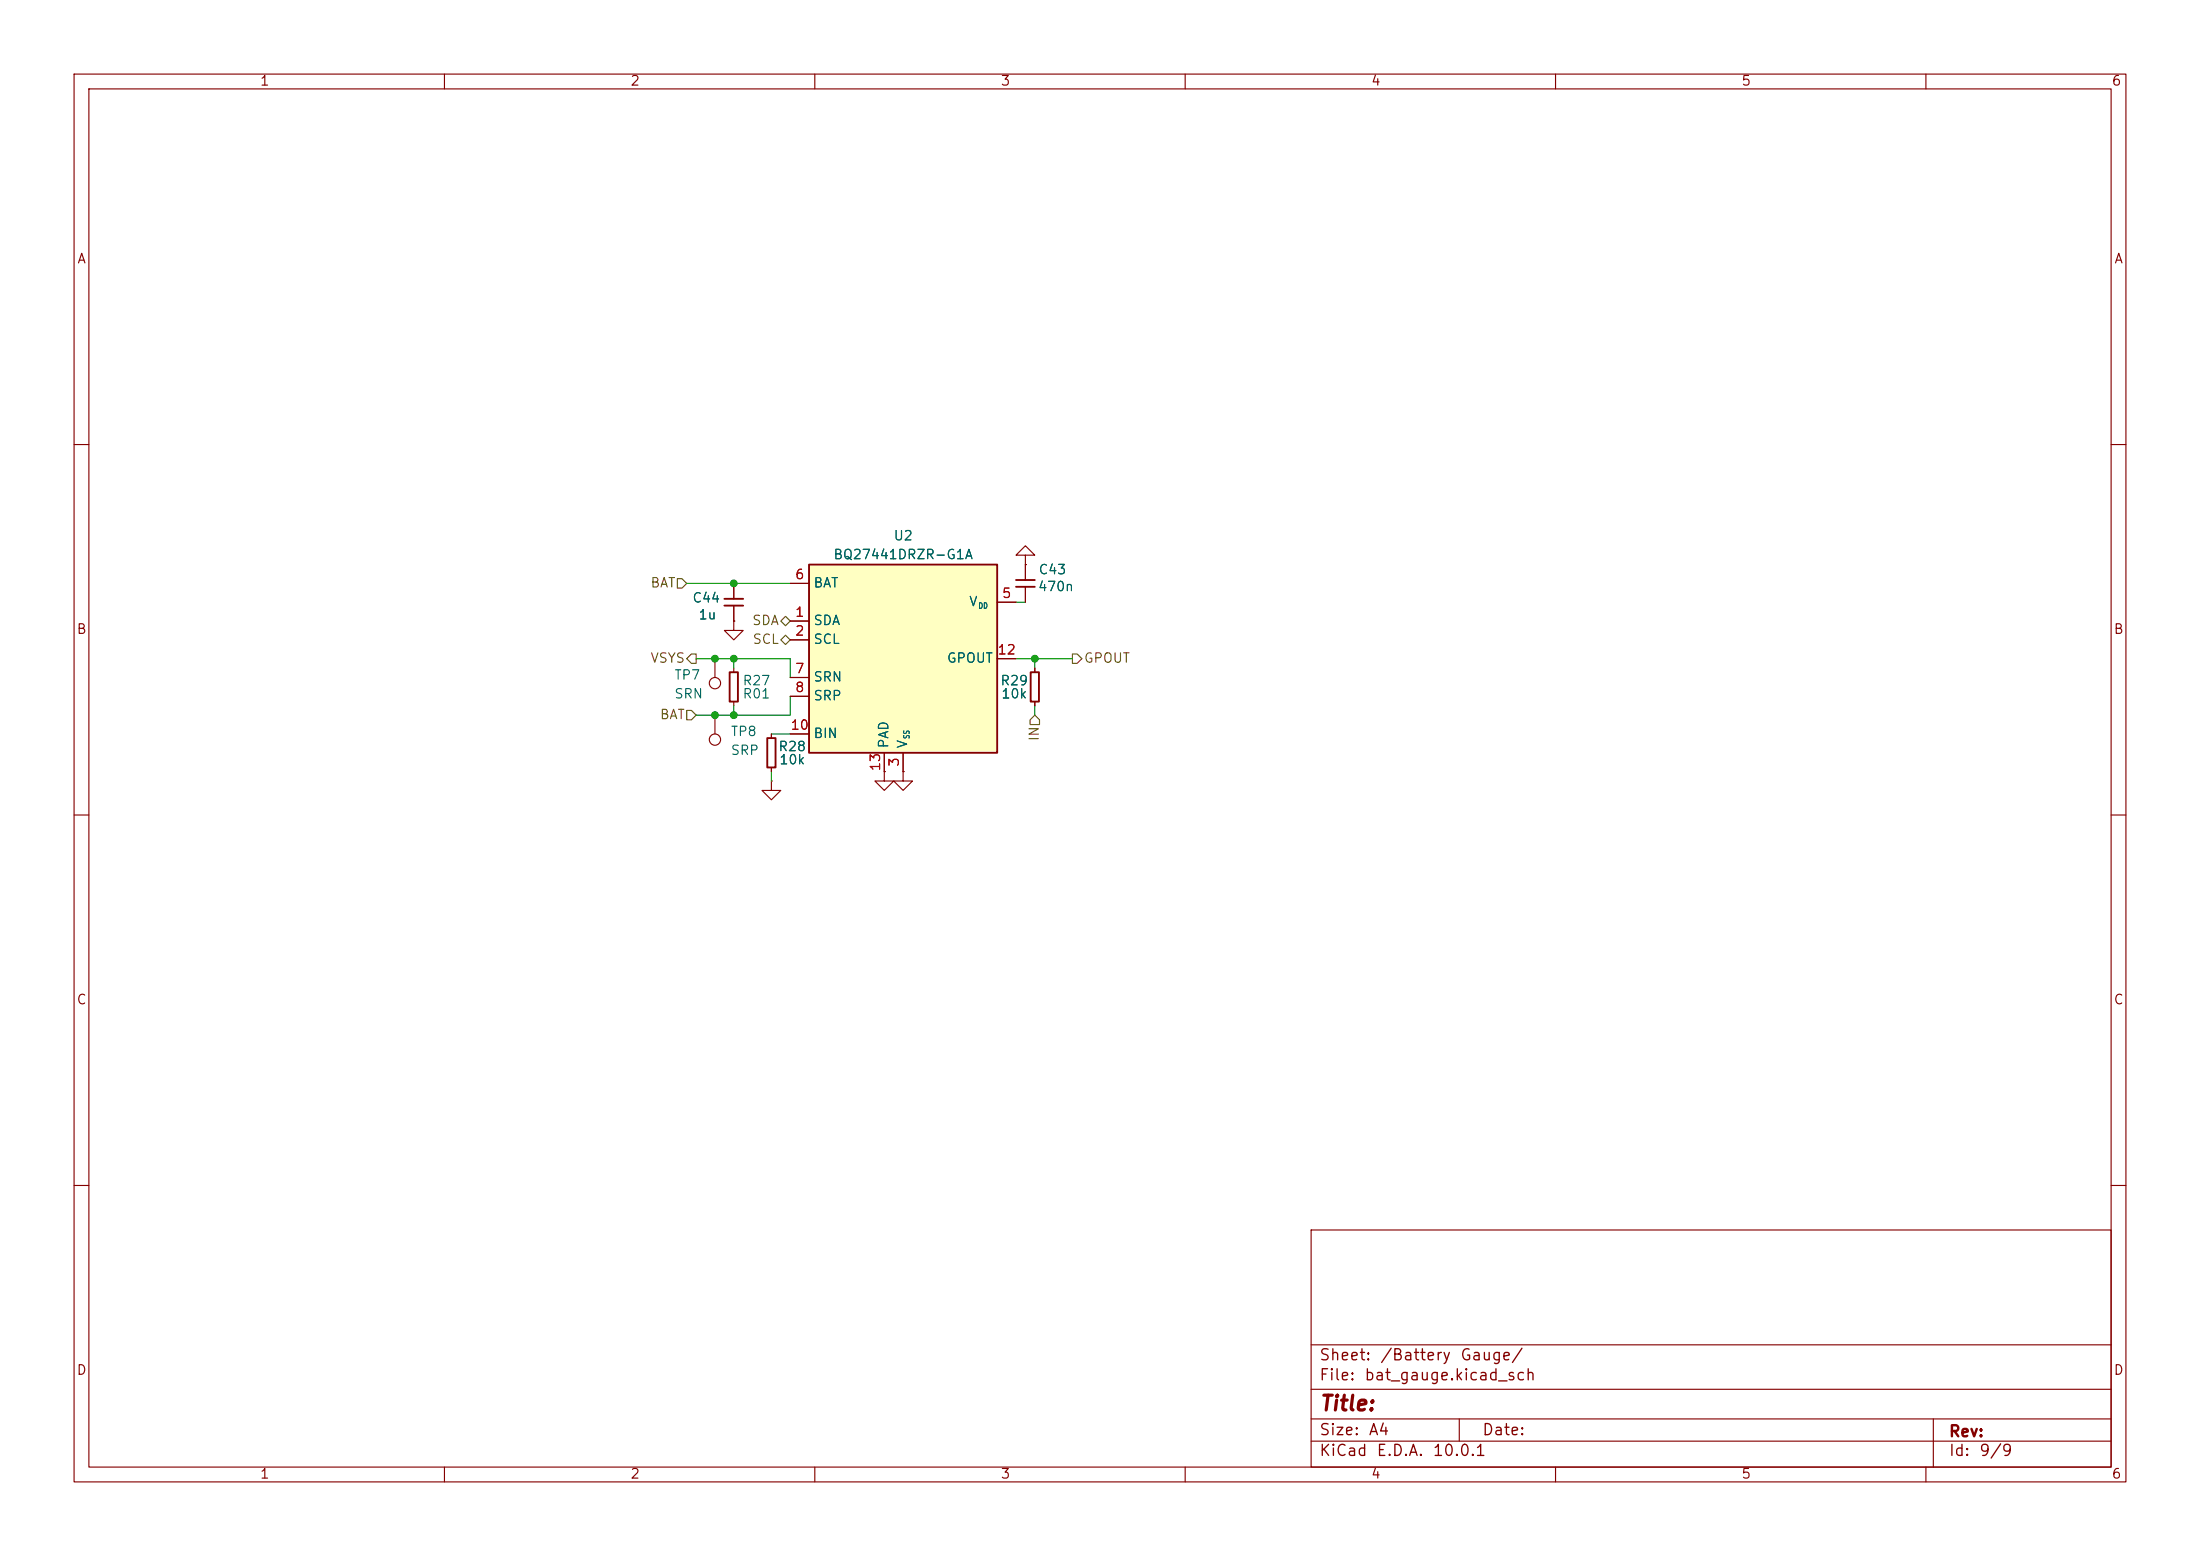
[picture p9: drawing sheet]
(kicad_sch
 (version 20260306)
 (generator "eeschema")
 (generator_version "10.0")
 (paper "A4")
 (lib_symbols
  (symbol "Battery_Management:BQ27441DRZR-G1A" (exclude_from_sim no) (in_bom yes) (on_board yes)
   (in_pos_files yes)
   (duplicate_pin_numbers_are_jumpers no)
   (property "Reference" "U" (at -5.08 15.875 0) (show_name no) (do_not_autoplace no) (effects (font (size 1.27 1.27)) (justify right)))
   (property "Value" "BQ27441DRZR-G1A" (at -5.08 13.97 0) (show_name no) (do_not_autoplace no) (effects (font (size 1.27 1.27)) (justify right)))
   (property "Footprint" "Package_SON:Texas_S-PDSO-N12" (at 6.35 -13.97 0) (show_name no) (do_not_autoplace no) (hide yes) (effects (font (size 1.27 1.27)) (justify left)))
   (property "Datasheet" "http://www.ti.com/lit/ds/symlink/bq27441-g1.pdf" (at 5.08 5.08 0) (show_name no) (do_not_autoplace no) (hide yes) (effects (font (size 1.27 1.27))))
   (property "Description" "System Side Li Ion/Polymer Fuel Gauge, 4.2V, PDSON-12" (at 0 0 0) (show_name no) (do_not_autoplace no) (hide yes) (effects (font (size 1.27 1.27))))
   (symbol "BQ27441DRZR-G1A_0_1"
    (rectangle (start -12.7 12.7) (end 12.7 -12.7) (stroke (width 0.254) (type default)) (fill (type background))))
   (symbol "BQ27441DRZR-G1A_1_1"
    (pin bidirectional line (at -15.24 5.08 0) (length 2.54) (name "SDA" (effects (font (size 1.27 1.27)))) (number "1" (effects (font (size 1.27 1.27)))))
    (pin input line (at -15.24 2.54 0) (length 2.54) (name "SCL" (effects (font (size 1.27 1.27)))) (number "2" (effects (font (size 1.27 1.27)))))
    (pin power_in line (at 0 -15.24 90) (length 2.54) (name "V_{SS}" (effects (font (size 1.27 1.27)))) (number "3" (effects (font (size 1.27 1.27)))))
    (pin no_connect line (at 10.16 -7.62 180) (length 2.54) (hide yes) (name "NC" (effects (font (size 1.27 1.27)))) (number "4" (effects (font (size 1.27 1.27)))))
    (pin power_out line (at 15.24 7.62 180) (length 2.54) (name "V_{DD}" (effects (font (size 1.27 1.27)))) (number "5" (effects (font (size 1.27 1.27)))))
    (pin power_in line (at -15.24 10.16 0) (length 2.54) (name "BAT" (effects (font (size 1.27 1.27)))) (number "6" (effects (font (size 1.27 1.27)))))
    (pin input line (at -15.24 -2.54 0) (length 2.54) (name "SRN" (effects (font (size 1.27 1.27)))) (number "7" (effects (font (size 1.27 1.27)))))
    (pin input line (at -15.24 -5.08 0) (length 2.54) (name "SRP" (effects (font (size 1.27 1.27)))) (number "8" (effects (font (size 1.27 1.27)))))
    (pin no_connect line (at 10.16 -5.08 180) (length 2.54) (hide yes) (name "NC" (effects (font (size 1.27 1.27)))) (number "9" (effects (font (size 1.27 1.27)))))
    (pin input line (at -15.24 -10.16 0) (length 2.54) (name "BIN" (effects (font (size 1.27 1.27)))) (number "10" (effects (font (size 1.27 1.27)))))
    (pin no_connect line (at 10.16 -2.54 180) (length 2.54) (hide yes) (name "NC" (effects (font (size 1.27 1.27)))) (number "11" (effects (font (size 1.27 1.27)))))
    (pin output line (at 15.24 0 180) (length 2.54) (name "GPOUT" (effects (font (size 1.27 1.27)))) (number "12" (effects (font (size 1.27 1.27)))))
    (pin power_in line (at -2.54 -15.24 90) (length 2.54) (name "PAD" (effects (font (size 1.27 1.27)))) (number "13" (effects (font (size 1.27 1.27))))))
   (embedded_fonts no))
  (symbol "Connector:TestPoint"
   (pin_numbers (hide yes))
   (pin_names
    (offset 0.762) (hide yes)) (exclude_from_sim no) (in_bom yes) (on_board yes)
   (in_pos_files yes)
   (duplicate_pin_numbers_are_jumpers no)
   (property "Reference" "TP" (at 0 6.858 0) (show_name no) (do_not_autoplace no) (effects (font (size 1.27 1.27))))
   (property "Value" "TestPoint" (at 0 5.08 0) (show_name no) (do_not_autoplace no) (effects (font (size 1.27 1.27))))
   (property "Footprint" "" (at 5.08 0 0) (show_name no) (do_not_autoplace no) (hide yes) (effects (font (size 1.27 1.27))))
   (property "Datasheet" "" (at 5.08 0 0) (show_name no) (do_not_autoplace no) (hide yes) (effects (font (size 1.27 1.27))))
   (property "Description" "test point" (at 0 0 0) (show_name no) (do_not_autoplace no) (hide yes) (effects (font (size 1.27 1.27))))
   (symbol "TestPoint_0_1"
    (circle (center 0 3.302) (radius 0.762) (stroke (width 0) (type default)) (fill (type none))))
   (symbol "TestPoint_1_1"
    (pin passive line (at 0 0 90) (length 2.54) (name "1" (effects (font (size 1.27 1.27)))) (number "1" (effects (font (size 1.27 1.27))))))
   (embedded_fonts no))
  (symbol "PCM_Generic-50:C,IEC"
   (pin_numbers (hide yes))
   (pin_names
    (offset 0) (hide yes)) (exclude_from_sim no) (in_bom yes) (on_board yes)
   (in_pos_files yes)
   (duplicate_pin_numbers_are_jumpers no)
   (property "Reference" "C" (at 1.27 1.27 0) (show_name no) (do_not_autoplace no) (effects (font (size 1.27 1.27)) (justify left)))
   (property "Value" "C,IEC" (at 1.27 -1.27 0) (show_name no) (do_not_autoplace no) (effects (font (size 1.27 1.27)) (justify left)))
   (property "Footprint" "" (at 0 0 0) (show_name no) (do_not_autoplace no) (hide yes) (effects (font (size 2.54 2.54))))
   (property "Datasheet" "" (at 0 0 0) (show_name no) (do_not_autoplace no) (hide yes) (effects (font (size 2.54 2.54))))
   (property "Description" "capacitor, non-polarized/polar(ized)/bipolar (IEC)" (at 0 0 0) (show_name no) (do_not_autoplace no) (hide yes) (effects (font (size 1.27 1.27))))
   (property "Indicator" "+" (at -1.27 1.27 0) (show_name no) (do_not_autoplace no) (effects (font (size 0.635 0.635))))
   (symbol "C,IEC_1_1"
    (polyline (pts (xy -1.27 0.4572) (xy 1.27 0.4572)) (stroke (width 0.254) (type default)) (fill (type none)))
    (polyline (pts (xy -1.27 -0.4572) (xy 1.27 -0.4572)) (stroke (width 0.254) (type default)) (fill (type none)))
    (pin passive line (at 0 2.54 270) (length 2.0828) (name "+" (effects (font (size 0.635 0.635)))) (number "1" (effects (font (size 0.9144 0.9144)))))
    (pin passive line (at 0 -2.54 90) (length 2.0828) (name "-" (effects (font (size 0.635 0.635)))) (number "2" (effects (font (size 0.9144 0.9144))))))
   (embedded_fonts no))
  (symbol "PCM_Generic-50:R,IEC"
   (pin_numbers (hide yes))
   (pin_names
    (offset 0) (hide yes)) (exclude_from_sim no) (in_bom yes) (on_board yes)
   (in_pos_files yes)
   (duplicate_pin_numbers_are_jumpers no)
   (property "Reference" "R" (at 1.27 1.27 0) (show_name no) (do_not_autoplace no) (effects (font (size 1.27 1.27)) (justify left)))
   (property "Value" "R,IEC" (at 1.27 -1.27 0) (show_name no) (do_not_autoplace no) (effects (font (size 1.27 1.27)) (justify left)))
   (property "Footprint" "" (at 0 0 0) (show_name no) (do_not_autoplace no) (hide yes) (effects (font (size 2.54 2.54))))
   (property "Datasheet" "" (at 0 0 0) (show_name no) (do_not_autoplace no) (hide yes) (effects (font (size 2.54 2.54))))
   (property "Description" "resistor (IEC)" (at 0 0 0) (show_name no) (do_not_autoplace no) (hide yes) (effects (font (size 1.27 1.27))))
   (property "Indicator" "+" (at -1.27 1.27 0) (show_name no) (do_not_autoplace no) (hide yes) (effects (font (size 0.635 0.635))))
   (symbol "R,IEC_1_1"
    (rectangle (start -0.5588 1.9812) (end 0.5588 -1.9812) (stroke (width 0.254) (type default)) (fill (type none)))
    (pin passive line (at 0 2.54 270) (length 0.5588) (name "+" (effects (font (size 0.635 0.635)))) (number "1" (effects (font (size 0.9144 0.9144)))))
    (pin passive line (at 0 -2.54 90) (length 0.5588) (name "-" (effects (font (size 0.635 0.635)))) (number "2" (effects (font (size 0.9144 0.9144))))))
   (embedded_fonts no))
  (symbol "power:GND"
   (power global)
   (pin_numbers (hide yes))
   (pin_names
    (offset 0) (hide yes)) (exclude_from_sim no) (in_bom yes) (on_board yes)
   (in_pos_files yes)
   (duplicate_pin_numbers_are_jumpers no)
   (property "Reference" "#PWR" (at 0 -6.35 0) (show_name no) (do_not_autoplace no) (hide yes) (effects (font (size 1.27 1.27))))
   (property "Value" "GND" (at 0 -3.81 0) (show_name no) (do_not_autoplace no) (effects (font (size 1.27 1.27))))
   (property "Footprint" "" (at 0 0 0) (show_name no) (do_not_autoplace no) (hide yes) (effects (font (size 1.27 1.27))))
   (property "Datasheet" "" (at 0 0 0) (show_name no) (do_not_autoplace no) (hide yes) (effects (font (size 1.27 1.27))))
   (property "Description" "Power symbol creates a global label with name \"GND\" , ground" (at 0 0 0) (show_name no) (do_not_autoplace no) (hide yes) (effects (font (size 1.27 1.27))))
   (symbol "GND_0_1"
    (polyline (pts (xy 0 0) (xy 0 -1.27) (xy 1.27 -1.27) (xy 0 -2.54) (xy -1.27 -1.27) (xy 0 -1.27)) (stroke (width 0) (type default)) (fill (type none))))
   (symbol "GND_1_1"
    (pin power_in line (at 0 0 270) (length 0) (name "" (effects (font (size 1.27 1.27)))) (number "1" (effects (font (size 1.27 1.27))))))
   (embedded_fonts no)))
 (junction
  (at 139.7 88.9)
  (diameter 0)
  (color 0 0 0 0))
 (junction
  (at 99.06 78.74)
  (diameter 0)
  (color 0 0 0 0))
 (junction
  (at 96.52 88.9)
  (diameter 0)
  (color 0 0 0 0))
 (junction
  (at 96.52 96.52)
  (diameter 0)
  (color 0 0 0 0))
 (junction
  (at 99.06 88.9)
  (diameter 0)
  (color 0 0 0 0))
 (junction
  (at 99.06 96.52)
  (diameter 0)
  (color 0 0 0 0))
 (wire
  (pts (xy 139.7 90.17) (xy 139.7 88.9))
  (stroke (width 0) (type default)))
 (wire
  (pts (xy 92.71 78.74) (xy 99.06 78.74))
  (stroke (width 0) (type default)))
 (wire
  (pts (xy 96.52 96.52) (xy 99.06 96.52))
  (stroke (width 0) (type default)))
 (wire
  (pts (xy 139.7 96.52) (xy 139.7 95.25))
  (stroke (width 0) (type default)))
 (wire
  (pts (xy 106.68 88.9) (xy 106.68 91.44))
  (stroke (width 0) (type default)))
 (wire
  (pts (xy 106.68 96.52) (xy 106.68 93.98))
  (stroke (width 0) (type default)))
 (wire
  (pts (xy 104.14 99.06) (xy 106.68 99.06))
  (stroke (width 0) (type default)))
 (wire
  (pts (xy 96.52 88.9) (xy 99.06 88.9))
  (stroke (width 0) (type default)))
 (wire
  (pts (xy 99.06 96.52) (xy 99.06 95.25))
  (stroke (width 0) (type default)))
 (wire
  (pts (xy 99.06 88.9) (xy 99.06 90.17))
  (stroke (width 0) (type default)))
 (wire
  (pts (xy 99.06 88.9) (xy 106.68 88.9))
  (stroke (width 0) (type default)))
 (wire
  (pts (xy 104.14 105.41) (xy 104.14 104.14))
  (stroke (width 0) (type default)))
 (wire
  (pts (xy 99.06 96.52) (xy 106.68 96.52))
  (stroke (width 0) (type default)))
 (wire
  (pts (xy 99.06 78.74) (xy 106.68 78.74))
  (stroke (width 0) (type default)))
 (wire
  (pts (xy 139.7 88.9) (xy 137.16 88.9))
  (stroke (width 0) (type default)))
 (wire
  (pts (xy 137.16 81.28) (xy 138.43 81.28))
  (stroke (width 0) (type default)))
 (wire
  (pts (xy 139.7 88.9) (xy 144.78 88.9))
  (stroke (width 0) (type default)))
 (wire
  (pts (xy 93.98 88.9) (xy 96.52 88.9))
  (stroke (width 0) (type default)))
 (wire
  (pts (xy 93.98 96.52) (xy 96.52 96.52))
  (stroke (width 0) (type default)))
 (hierarchical_label "SDA"
  (shape bidirectional)
  (at 106.68 83.82 180)
  (effects (font (size 1.27 1.27)) (justify right)))
 (hierarchical_label "GPOUT"
  (shape output)
  (at 144.78 88.9 0)
  (effects (font (size 1.27 1.27)) (justify left)))
 (hierarchical_label "BAT"
  (shape input)
  (at 93.98 96.52 180)
  (effects (font (size 1.27 1.27)) (justify right)))
 (hierarchical_label "SCL"
  (shape bidirectional)
  (at 106.68 86.36 180)
  (effects (font (size 1.27 1.27)) (justify right)))
 (hierarchical_label "IN"
  (shape input)
  (at 139.7 96.52 270)
  (effects (font (size 1.27 1.27)) (justify right)))
 (hierarchical_label "VSYS"
  (shape output)
  (at 93.98 88.9 180)
  (effects (font (size 1.27 1.27)) (justify right)))
 (hierarchical_label "BAT"
  (shape input)
  (at 92.71 78.74 180)
  (effects (font (size 1.27 1.27)) (justify right)))
 (symbol
  (lib_id "Battery_Management:BQ27441DRZR-G1A")
  (at 121.92 88.9 0)
  (unit 1)
  (body_style 1)
  (exclude_from_sim no)
  (in_bom yes)
  (on_board yes)
  (in_pos_files yes)
  (dnp no)
  (fields_autoplaced yes)
  (property "Reference" "U2" (at 121.92 72.39 0) (show_name no) (do_not_autoplace no) (effects (font (size 1.27 1.27))))
  (property "Value" "BQ27441DRZR-G1A" (at 121.92 74.93 0) (show_name no) (do_not_autoplace no) (effects (font (size 1.27 1.27))))
  (property "Footprint" "Package_SON:Texas_S-PDSO-N12" (at 128.27 102.87 0) (hide yes) (show_name no) (do_not_autoplace no) (effects (font (size 1.27 1.27)) (justify left)))
  (property "Datasheet" "http://www.ti.com/lit/ds/symlink/bq27441-g1.pdf" (at 127 83.82 0) (hide yes) (show_name no) (do_not_autoplace no) (effects (font (size 1.27 1.27))))
  (property "Description" "System Side Li Ion/Polymer Fuel Gauge, 4.2V, PDSON-12" (at 121.92 88.9 0) (hide yes) (show_name no) (do_not_autoplace no) (effects (font (size 1.27 1.27))))
  (pin "11")
  (pin "1")
  (pin "6")
  (pin "13")
  (pin "10")
  (pin "3")
  (pin "7")
  (pin "2")
  (pin "5")
  (pin "4")
  (pin "9")
  (pin "8")
  (pin "12"))
 (symbol
  (lib_id "PCM_Generic-50:R,IEC")
  (at 104.14 101.6 180)
  (unit 1)
  (body_style 1)
  (exclude_from_sim no)
  (in_bom yes)
  (on_board yes)
  (in_pos_files yes)
  (dnp no)
  (property "Reference" "R28" (at 106.934 100.838 0) (show_name no) (do_not_autoplace no) (effects (font (size 1.27 1.27))))
  (property "Value" "10k" (at 106.934 102.616 0) (show_name no) (do_not_autoplace no) (effects (font (size 1.27 1.27))))
  (property "Footprint" "Resistor_SMD:R_0402_1005Metric_Pad0.72x0.64mm_HandSolder" (at 104.14 101.6 0) (hide yes) (show_name no) (do_not_autoplace no) (effects (font (size 2.54 2.54))))
  (property "Datasheet" "https://www.mouser.pl/en/ProductDetail/YAGEO/RC0402JR-7D10KL?qs=F5EMLAvA7IAZVU4qLo2WvQ%3D%3D" (at 104.14 101.6 0) (hide yes) (show_name no) (do_not_autoplace no) (effects (font (size 2.54 2.54))))
  (property "Description" "resistor (IEC)" (at 104.14 101.6 0) (hide yes) (show_name no) (do_not_autoplace no) (effects (font (size 1.27 1.27))))
  (property "Indicator" "+" (at 105.41 102.87 0) (hide yes) (show_name no) (do_not_autoplace no) (effects (font (size 0.635 0.635))))
  (pin "2")
  (pin "1"))
 (symbol
  (lib_id "PCM_Generic-50:R,IEC")
  (at 99.06 92.71 180)
  (unit 1)
  (body_style 1)
  (exclude_from_sim no)
  (in_bom yes)
  (on_board yes)
  (in_pos_files yes)
  (dnp no)
  (property "Reference" "R27" (at 102.108 91.948 0) (show_name no) (do_not_autoplace no) (effects (font (size 1.27 1.27))))
  (property "Value" "R01" (at 102.108 93.726 0) (show_name no) (do_not_autoplace no) (effects (font (size 1.27 1.27))))
  (property "Footprint" "Resistor_SMD:R_0805_2012Metric_Pad1.20x1.40mm_HandSolder" (at 99.06 92.71 0) (hide yes) (show_name no) (do_not_autoplace no) (effects (font (size 2.54 2.54))))
  (property "Datasheet" "https://www.mouser.pl/en/ProductDetail/TE-Connectivity-CGS/RLW73PA2FR010TD?qs=8Wlm6%252BaMh8SAmYkEn3Xu%2Fg%3D%3D" (at 99.06 92.71 0) (hide yes) (show_name no) (do_not_autoplace no) (effects (font (size 2.54 2.54))))
  (property "Description" "resistor (IEC)" (at 99.06 92.71 0) (hide yes) (show_name no) (do_not_autoplace no) (effects (font (size 1.27 1.27))))
  (property "Indicator" "+" (at 100.33 93.98 0) (hide yes) (show_name no) (do_not_autoplace no) (effects (font (size 0.635 0.635))))
  (pin "2")
  (pin "1"))
 (symbol
  (lib_id "power:GND")
  (at 119.38 104.14 0)
  (unit 1)
  (body_style 1)
  (exclude_from_sim no)
  (in_bom yes)
  (on_board yes)
  (in_pos_files yes)
  (dnp no)
  (fields_autoplaced yes)
  (property "Reference" "#PWR091" (at 119.38 110.49 0) (hide yes) (show_name no) (do_not_autoplace no) (effects (font (size 1.27 1.27))))
  (property "Value" "GND" (at 119.38 109.22 0) (hide yes) (show_name no) (do_not_autoplace no) (effects (font (size 1.27 1.27))))
  (property "Footprint" "" (at 119.38 104.14 0) (hide yes) (show_name no) (do_not_autoplace no) (effects (font (size 1.27 1.27))))
  (property "Datasheet" "" (at 119.38 104.14 0) (hide yes) (show_name no) (do_not_autoplace no) (effects (font (size 1.27 1.27))))
  (property "Description" "Power symbol creates a global label with name \"GND\" , ground" (at 119.38 104.14 0) (hide yes) (show_name no) (do_not_autoplace no) (effects (font (size 1.27 1.27))))
  (pin "1"))
 (symbol
  (lib_id "Connector:TestPoint")
  (at 96.52 88.9 180)
  (unit 1)
  (body_style 1)
  (exclude_from_sim no)
  (in_bom yes)
  (on_board yes)
  (in_pos_files yes)
  (dnp no)
  (property "Reference" "TP7" (at 90.932 91.186 0) (show_name no) (do_not_autoplace no) (effects (font (size 1.27 1.27)) (justify right)))
  (property "Value" "SRN" (at 90.932 93.726 0) (show_name no) (do_not_autoplace no) (effects (font (size 1.27 1.27)) (justify right)))
  (property "Footprint" "TestPoint:TestPoint_Pad_D1.0mm" (at 91.44 88.9 0) (hide yes) (show_name no) (do_not_autoplace no) (effects (font (size 1.27 1.27))))
  (property "Datasheet" "" (at 91.44 88.9 0) (hide yes) (show_name no) (do_not_autoplace no) (effects (font (size 1.27 1.27))))
  (property "Description" "test point" (at 96.52 88.9 0) (hide yes) (show_name no) (do_not_autoplace no) (effects (font (size 1.27 1.27))))
  (pin "1"))
 (symbol
  (lib_id "power:GND")
  (at 104.14 105.41 0)
  (unit 1)
  (body_style 1)
  (exclude_from_sim no)
  (in_bom yes)
  (on_board yes)
  (in_pos_files yes)
  (dnp no)
  (fields_autoplaced yes)
  (property "Reference" "#PWR095" (at 104.14 111.76 0) (hide yes) (show_name no) (do_not_autoplace no) (effects (font (size 1.27 1.27))))
  (property "Value" "GND" (at 104.14 110.49 0) (hide yes) (show_name no) (do_not_autoplace no) (effects (font (size 1.27 1.27))))
  (property "Footprint" "" (at 104.14 105.41 0) (hide yes) (show_name no) (do_not_autoplace no) (effects (font (size 1.27 1.27))))
  (property "Datasheet" "" (at 104.14 105.41 0) (hide yes) (show_name no) (do_not_autoplace no) (effects (font (size 1.27 1.27))))
  (property "Description" "Power symbol creates a global label with name \"GND\" , ground" (at 104.14 105.41 0) (hide yes) (show_name no) (do_not_autoplace no) (effects (font (size 1.27 1.27))))
  (pin "1"))
 (symbol
  (lib_id "PCM_Generic-50:C,IEC")
  (at 99.06 81.28 180)
  (unit 1)
  (body_style 1)
  (exclude_from_sim no)
  (in_bom yes)
  (on_board yes)
  (in_pos_files yes)
  (dnp no)
  (property "Reference" "C44" (at 97.282 80.772 0) (show_name no) (do_not_autoplace no) (effects (font (size 1.27 1.27)) (justify left)))
  (property "Value" "1u" (at 96.774 83.058 0) (show_name no) (do_not_autoplace no) (effects (font (size 1.27 1.27)) (justify left)))
  (property "Footprint" "Capacitor_SMD:C_0402_1005Metric_Pad0.74x0.62mm_HandSolder" (at 99.06 81.28 0) (hide yes) (show_name no) (do_not_autoplace no) (effects (font (size 2.54 2.54))))
  (property "Datasheet" "https://www.mouser.pl/en/ProductDetail/Murata-Electronics/GRM155R61E105MA12D?qs=sGAEpiMZZMsh%252B1woXyUXj5QCz55T1myurb%2FqB7Yg%2F%252BU%3D" (at 99.06 81.28 0) (hide yes) (show_name no) (do_not_autoplace no) (effects (font (size 2.54 2.54))))
  (property "Description" "capacitor, non-polarized/polar(ized)/bipolar (IEC)" (at 99.06 81.28 0) (hide yes) (show_name no) (do_not_autoplace no) (effects (font (size 1.27 1.27))))
  (property "Indicator" "+" (at 96.52 78.74 0) (hide yes) (show_name no) (do_not_autoplace no) (effects (font (size 0.635 0.635)) (justify left)))
  (pin "2")
  (pin "1"))
 (symbol
  (lib_id "power:GND")
  (at 138.43 76.2 180)
  (unit 1)
  (body_style 1)
  (exclude_from_sim no)
  (in_bom yes)
  (on_board yes)
  (in_pos_files yes)
  (dnp no)
  (fields_autoplaced yes)
  (property "Reference" "#PWR093" (at 138.43 69.85 0) (hide yes) (show_name no) (do_not_autoplace no) (effects (font (size 1.27 1.27))))
  (property "Value" "GND" (at 138.43 71.12 0) (hide yes) (show_name no) (do_not_autoplace no) (effects (font (size 1.27 1.27))))
  (property "Footprint" "" (at 138.43 76.2 0) (hide yes) (show_name no) (do_not_autoplace no) (effects (font (size 1.27 1.27))))
  (property "Datasheet" "" (at 138.43 76.2 0) (hide yes) (show_name no) (do_not_autoplace no) (effects (font (size 1.27 1.27))))
  (property "Description" "Power symbol creates a global label with name \"GND\" , ground" (at 138.43 76.2 0) (hide yes) (show_name no) (do_not_autoplace no) (effects (font (size 1.27 1.27))))
  (pin "1"))
 (symbol
  (lib_id "PCM_Generic-50:R,IEC")
  (at 139.7 92.71 0)
  (mirror x)
  (unit 1)
  (body_style 1)
  (exclude_from_sim no)
  (in_bom yes)
  (on_board yes)
  (in_pos_files yes)
  (dnp no)
  (property "Reference" "R29" (at 136.906 91.948 0) (show_name no) (do_not_autoplace no) (effects (font (size 1.27 1.27))))
  (property "Value" "10k" (at 136.906 93.726 0) (show_name no) (do_not_autoplace no) (effects (font (size 1.27 1.27))))
  (property "Footprint" "Resistor_SMD:R_0402_1005Metric_Pad0.72x0.64mm_HandSolder" (at 139.7 92.71 0) (hide yes) (show_name no) (do_not_autoplace no) (effects (font (size 2.54 2.54))))
  (property "Datasheet" "https://www.mouser.pl/en/ProductDetail/YAGEO/RC0402JR-7D10KL?qs=F5EMLAvA7IAZVU4qLo2WvQ%3D%3D" (at 139.7 92.71 0) (hide yes) (show_name no) (do_not_autoplace no) (effects (font (size 2.54 2.54))))
  (property "Description" "resistor (IEC)" (at 139.7 92.71 0) (hide yes) (show_name no) (do_not_autoplace no) (effects (font (size 1.27 1.27))))
  (property "Indicator" "+" (at 138.43 93.98 0) (hide yes) (show_name no) (do_not_autoplace no) (effects (font (size 0.635 0.635))))
  (pin "2")
  (pin "1"))
 (symbol
  (lib_id "power:GND")
  (at 121.92 104.14 0)
  (unit 1)
  (body_style 1)
  (exclude_from_sim no)
  (in_bom yes)
  (on_board yes)
  (in_pos_files yes)
  (dnp no)
  (fields_autoplaced yes)
  (property "Reference" "#PWR092" (at 121.92 110.49 0) (hide yes) (show_name no) (do_not_autoplace no) (effects (font (size 1.27 1.27))))
  (property "Value" "GND" (at 121.92 109.22 0) (hide yes) (show_name no) (do_not_autoplace no) (effects (font (size 1.27 1.27))))
  (property "Footprint" "" (at 121.92 104.14 0) (hide yes) (show_name no) (do_not_autoplace no) (effects (font (size 1.27 1.27))))
  (property "Datasheet" "" (at 121.92 104.14 0) (hide yes) (show_name no) (do_not_autoplace no) (effects (font (size 1.27 1.27))))
  (property "Description" "Power symbol creates a global label with name \"GND\" , ground" (at 121.92 104.14 0) (hide yes) (show_name no) (do_not_autoplace no) (effects (font (size 1.27 1.27))))
  (pin "1"))
 (symbol
  (lib_id "power:GND")
  (at 99.06 83.82 0)
  (unit 1)
  (body_style 1)
  (exclude_from_sim no)
  (in_bom yes)
  (on_board yes)
  (in_pos_files yes)
  (dnp no)
  (fields_autoplaced yes)
  (property "Reference" "#PWR094" (at 99.06 90.17 0) (hide yes) (show_name no) (do_not_autoplace no) (effects (font (size 1.27 1.27))))
  (property "Value" "GND" (at 99.06 88.9 0) (hide yes) (show_name no) (do_not_autoplace no) (effects (font (size 1.27 1.27))))
  (property "Footprint" "" (at 99.06 83.82 0) (hide yes) (show_name no) (do_not_autoplace no) (effects (font (size 1.27 1.27))))
  (property "Datasheet" "" (at 99.06 83.82 0) (hide yes) (show_name no) (do_not_autoplace no) (effects (font (size 1.27 1.27))))
  (property "Description" "Power symbol creates a global label with name \"GND\" , ground" (at 99.06 83.82 0) (hide yes) (show_name no) (do_not_autoplace no) (effects (font (size 1.27 1.27))))
  (pin "1"))
 (symbol
  (lib_id "Connector:TestPoint")
  (at 96.52 96.52 180)
  (unit 1)
  (body_style 1)
  (exclude_from_sim no)
  (in_bom yes)
  (on_board yes)
  (in_pos_files yes)
  (dnp no)
  (property "Reference" "TP8" (at 98.552 98.806 0) (show_name no) (do_not_autoplace no) (effects (font (size 1.27 1.27)) (justify right)))
  (property "Value" "SRP" (at 98.552 101.346 0) (show_name no) (do_not_autoplace no) (effects (font (size 1.27 1.27)) (justify right)))
  (property "Footprint" "TestPoint:TestPoint_Pad_D1.0mm" (at 91.44 96.52 0) (hide yes) (show_name no) (do_not_autoplace no) (effects (font (size 1.27 1.27))))
  (property "Datasheet" "" (at 91.44 96.52 0) (hide yes) (show_name no) (do_not_autoplace no) (effects (font (size 1.27 1.27))))
  (property "Description" "test point" (at 96.52 96.52 0) (hide yes) (show_name no) (do_not_autoplace no) (effects (font (size 1.27 1.27))))
  (pin "1"))
 (symbol
  (lib_id "PCM_Generic-50:C,IEC")
  (at 138.43 78.74 0)
  (unit 1)
  (body_style 1)
  (exclude_from_sim no)
  (in_bom yes)
  (on_board yes)
  (in_pos_files yes)
  (dnp no)
  (property "Reference" "C43" (at 144.018 76.962 0) (show_name no) (do_not_autoplace no) (effects (font (size 1.27 1.27)) (justify right)))
  (property "Value" "470n" (at 145.034 79.248 0) (show_name no) (do_not_autoplace no) (effects (font (size 1.27 1.27)) (justify right)))
  (property "Footprint" "Capacitor_SMD:C_0402_1005Metric_Pad0.74x0.62mm_HandSolder" (at 138.43 78.74 0) (hide yes) (show_name no) (do_not_autoplace no) (effects (font (size 2.54 2.54))))
  (property "Datasheet" "https://www.mouser.pl/en/ProductDetail/Murata-Electronics/GRM155R61H474ME11D?qs=sGAEpiMZZMsh%252B1woXyUXj0NeTkCQpv5AjJVSV1GzUIw%3D" (at 138.43 78.74 0) (hide yes) (show_name no) (do_not_autoplace no) (effects (font (size 2.54 2.54))))
  (property "Description" "capacitor, non-polarized/polar(ized)/bipolar (IEC)" (at 138.43 78.74 0) (hide yes) (show_name no) (do_not_autoplace no) (effects (font (size 1.27 1.27))))
  (property "Indicator" "+" (at 140.97 81.28 0) (hide yes) (show_name no) (do_not_autoplace no) (effects (font (size 0.635 0.635)) (justify left)))
  (pin "2")
  (pin "1")))
